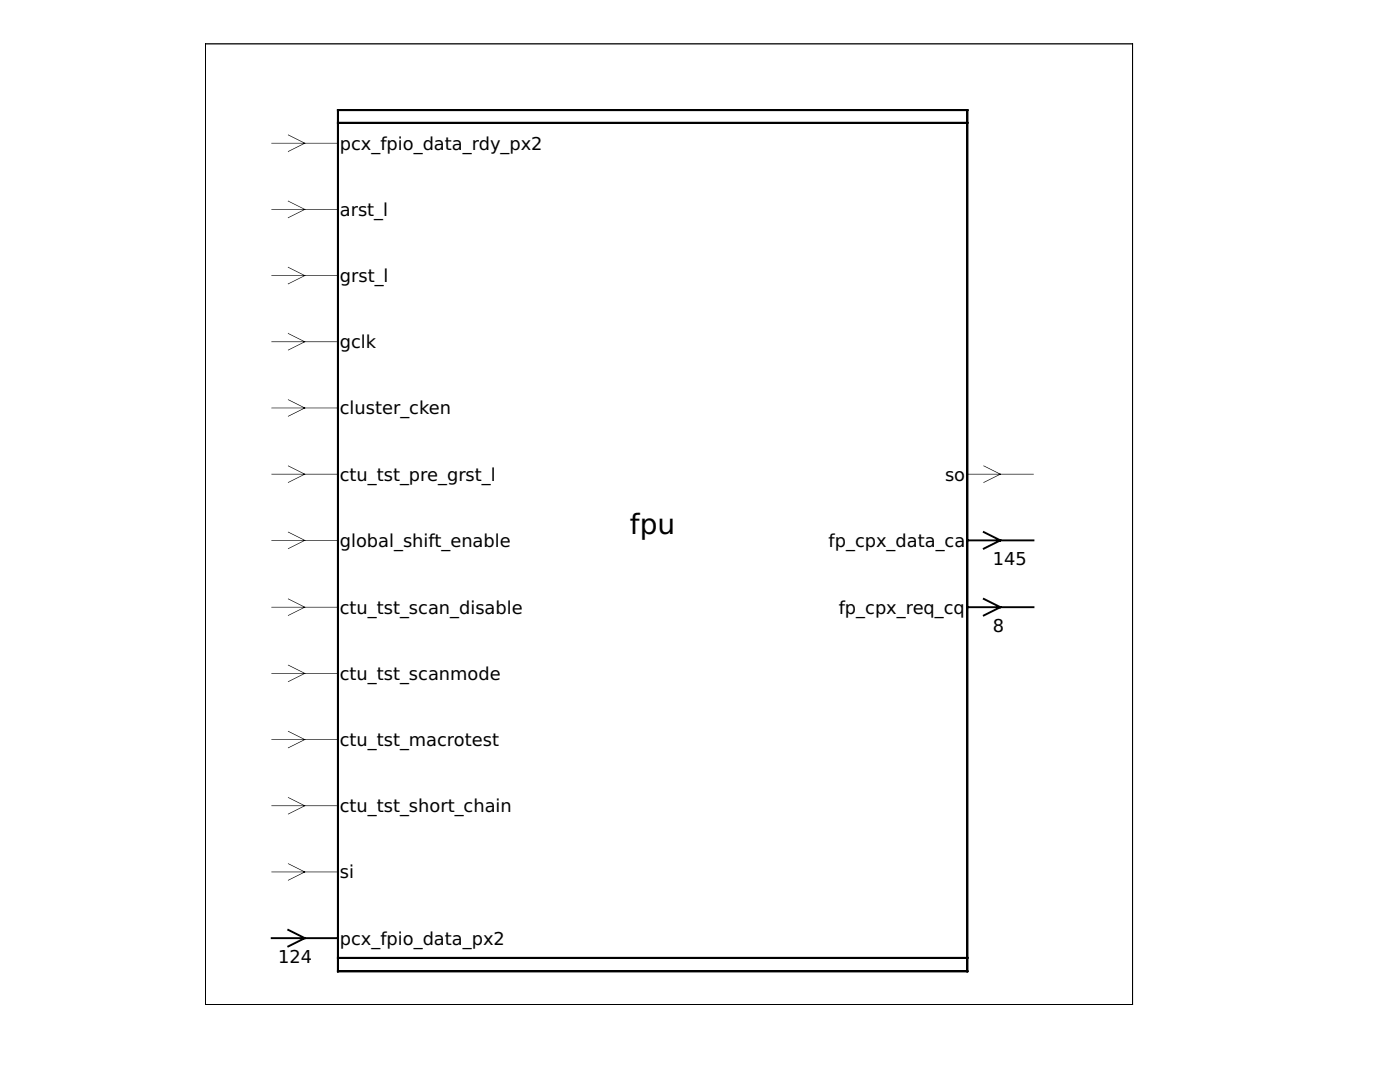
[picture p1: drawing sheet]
<svg xmlns="http://www.w3.org/2000/svg" width="279mm" height="216mm" viewBox="0 0 279 216" stroke-linecap="round" stroke-linejoin="round" font-family="sans-serif">
<g fill="#000">
<path d="M41 8.7h.1v191.8h-.1zM41 200.3h185.1v.2h-185.1zM226 8.7h.1v191.8h-.1zM41 8.7h185.1v.1h-185.1zM41 8.7h.1v191.8h-.1zM41 200.3h185.1v.2h-185.1zM226 8.7h.1v191.8h-.1zM41 8.7h185.1v.1h-185.1zM54.2 28.5h13.3v.1h-13.3zM57.4 30.2l3.5-1.7v.1l-3.4 1.7zM57.5 26.8l3.4 1.7v.2l-3.5-1.7zM54.2 41.7h13.3v.1h-13.3zM57.4 43.4l3.5-1.7v.1l-3.4 1.7zM57.5 40l3.4 1.8v.1l-3.5-1.7zM54.2 54.9h13.3v.2h-13.3zM57.4 56.6l3.5-1.7v.1l-3.4 1.7zM57.5 53.3l3.4 1.7v.1l-3.5-1.7zM54.2 68.1h13.3v.2h-13.3zM57.4 69.8l3.5-1.7v.1l-3.4 1.7zM57.5 66.5l3.4 1.7v.1l-3.5-1.7zM54.2 81.3h13.3v.2h-13.3zM57.4 83l3.5-1.7v.1l-3.4 1.7zM57.5 79.7l3.4 1.7v.1l-3.5-1.7zM54.2 94.6h13.3v.1h-13.3zM57.4 96.2l3.5-1.7v.1l-3.4 1.8zM57.5 92.9l3.4 1.7v.1l-3.5-1.7zM54.2 107.8h13.3v.1h-13.3zM57.4 109.4l3.5-1.7v.2l-3.4 1.7zM57.5 106.1l3.4 1.7v.1l-3.5-1.7zM54.2 121.1h13.3v.1h-13.3zM57.4 122.8l3.5-1.7v.1l-3.4 1.7zM57.5 119.4l3.4 1.7v.1l-3.5-1.7zM54.2 134.3h13.3v.1h-13.3zM57.4 136l3.5-1.7v.1l-3.4 1.7zM57.5 132.6l3.4 1.7v.2l-3.5-1.8zM54.2 147.5h13.3v.1h-13.3zM57.4 149.2l3.5-1.7v.1l-3.4 1.7zM57.5 145.8l3.4 1.7v.2l-3.5-1.7zM54.2 160.7h13.3v.1h-13.3zM57.4 162.4l3.5-1.7v.1l-3.4 1.7zM57.5 159l3.4 1.8v.1l-3.5-1.7zM54.2 173.9h13.3v.2h-13.3zM57.4 175.6l3.5-1.7v.1l-3.4 1.7zM57.5 172.3l3.4 1.7v.1l-3.5-1.7zM193 94.6h13.3v.1h-13.3zM196.3 96.2l3.4-1.7v.1l-3.4 1.8zM196.3 92.9l3.4 1.7v.1l-3.4-1.7z"/>
<path d="M67.2 21.8h.4v172.2h-.4zM67.2 193.6h126v.4h-126zM192.8 21.8h.4v172.2h-.4zM67.2 21.8h126v.4h-126zM67.2 24.3h126v.4h-126zM67.2 190.9h126v.4h-126zM54 187h13.6v.4h-13.6zM57.3 188.8l3.6-1.9 .2 .4-3.7 1.8zM57.4 185.3l3.7 1.8-.2 .4-3.6-1.9zM192.8 107.6h13.6v.4h-13.6zM196.1 109.4l3.6-1.8 .2 .3-3.6 1.8zM196.3 105.9l3.6 1.8-.2 .4-3.6-1.8zM192.8 121h13.6v.3h-13.6zM196.1 122.7l3.6-1.8 .2 .3-3.6 1.9zM196.3 119.3l3.6 1.8-.2 .3-3.6-1.8zM67.2 21.8h.4v172.2h-.4zM67.2 193.6h126v.4h-126zM192.8 21.8h.4v172.2h-.4zM67.2 21.8h126v.4h-126zM67.2 24.3h126v.4h-126zM67.2 190.9h126v.4h-126z"/>
</g>
<text font-size="5.6" x="125.7" y="106.6">fpu</text>
<g font-size="3.6">
<text x="67.8" y="29.8">pcx_fpio_data_rdy_px2</text>
<text x="67.8" y="43.1">arst_l</text>
<text x="67.8" y="56.3">grst_l</text>
<text x="67.8" y="69.5">gclk</text>
<text x="67.8" y="82.7">cluster_cken</text>
<text x="67.8" y="95.9">ctu_tst_pre_grst_l</text>
<text x="188.6" y="95.9">so</text>
<text x="67.8" y="109.1">global_shift_enable</text>
<text x="165.4" y="109.1">fp_cpx_data_ca</text>
<text x="198.1" y="112.8">145</text>
<text x="67.8" y="122.4">ctu_tst_scan_disable</text>
<text x="167.4" y="122.4">fp_cpx_req_cq</text>
<text x="198.1" y="126.1">8</text>
<text x="67.8" y="135.6">ctu_tst_scanmode</text>
<text x="67.8" y="148.8">ctu_tst_macrotest</text>
<text x="67.8" y="162.1">ctu_tst_short_chain</text>
<text x="67.8" y="175.3">si</text>
<text x="67.8" y="188.5">pcx_fpio_data_px2</text>
<text x="55.5" y="192.2">124</text>
</g>
</svg>
